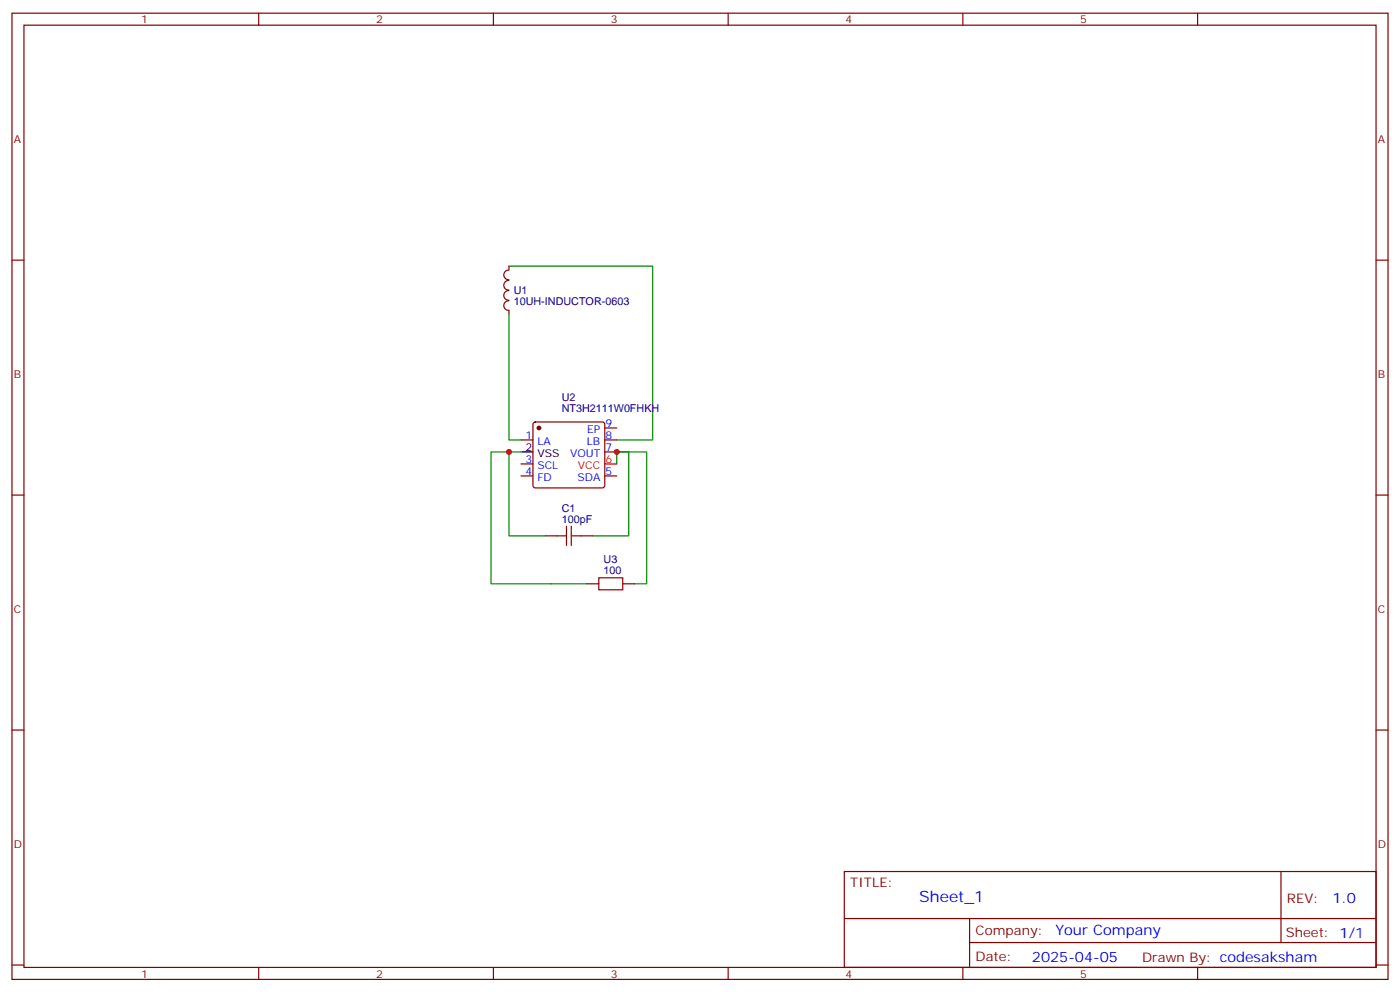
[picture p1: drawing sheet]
<svg xmlns="http://www.w3.org/2000/svg" width="412mm" height="292mm" viewBox="0 0 412 292" stroke-linecap="round" stroke-linejoin="round" font-family="sans-serif">
<g fill="none" stroke="#870000" stroke-width=".35">
<path d="M3.5 3.9h405.4v284.3h-405.4zM7.1 7.4h398.2v277.3h-398.2zM76.2 3.9v3.5M145.3 3.9v3.5M214.5 3.9v3.5M283.6 3.9v3.5M352.8 3.9v3.5M3.5 76.6h3.6M149.9 79.5a1.41 1.41 0 0 0-1.5 1.4 1.41 1.41 0 0 0 1.5 1.4M149.9 78.3v1.1M405.3 76.6h3.6M149.9 85.5a1.41 1.41 0 0 0-1.5 1.4 1.41 1.41 0 0 0 1.5 1.4"/>
<path d="M149.9 82.5a1.41 1.41 0 0 0-1.5 1.4 1.41 1.41 0 0 0 1.5 1.4M149.9 88.5a1.41 1.41 0 0 0-1.5 1.4 1.41 1.41 0 0 0 1.5 1.4M149.9 91.4v1M153.5 129.5h3.5M153.5 136.5h3.5M157.2 124.4l.5-.2h19.7l.5 .2 .3 .5v18l-.3 .5-.5 .2h-19.7l-.5-.3-.2-.4v-18zM178.2 125.9h3.5M178.2 129.5h3.5M178.2 133h3.5M3.5 145.7h3.6M153.5 140.1h3.5M160.5 157.7h3.5"/>
<path d="M171.1 157.7h3.5M178.2 140.1h3.5M405.3 145.7h3.6M172.9 171.8h3.5M183.4 171.8h3.6M3.5 214.8h3.6M405.3 214.8h3.6M248.7 256.5h156.6v28.2h-156.6zM377.3 256.5v20.9M248.7 270.3h156.5M285.6 277.4h119.6M285.6 270.3v14.1"/>
<path d="M3.5 284h3.6M76.2 284.7v3.5M145.3 284.7v3.5M214.5 284.7v3.5M283.6 284.7v3.5M352.8 284.7v3.5M405.3 284h3.6"/>
</g>
<path d="M149.9 78.3h42.4v51.2h-10.6M149.9 92.4v37.1h3.6M149.9 133h3.6M181.7 133h8.8v38.8h-3.5M181.7 136.5v-3.5h3.5v24.7h-10.6M160.5 157.7h-10.6v-24.7h-5.3v38.8h28.3" fill="none" stroke="#008700" stroke-width=".35"/>
<path d="M178.2 136.5h3.5" fill="none" stroke="#f00" stroke-width=".35"/>
<path d="M153.5 133h3.5" fill="none" stroke="#000" stroke-width=".35"/>
<circle cx="158.7" cy="125.9" r=".53" fill="#870000" stroke="#870000" stroke-width=".35"/>
<path d="M164 157.7h2.9M166.9 154.9v5.6M168.3 157.7h2.8M168.3 154.9v5.6M176.4 170h7v3.6h-7z" fill="none" stroke="#a10000" stroke-width=".35"/>
<g fill="#c00">
<circle cx="181.7" cy="133" r=".88"/>
<circle cx="149.9" cy="133" r=".88"/>
</g>
<text font-size="4.6" fill="#00f" x="270.8" y="265.5">Sheet_1</text>
<g font-size="4.2" fill="#00f">
<text x="392.5" y="265.7">1.0</text>
<text x="310.9" y="275.3">Your Company</text>
<text x="304" y="283.1">2025-04-05</text>
</g>
<g font-size="3.9" fill="#800">
<text x="250.5" y="261.1">TITLE:</text>
<text x="379.1" y="265.7">REV:</text>
<text x="287.4" y="275.3">Company:</text>
<text x="378.7" y="275.9">Sheet: 1/1</text>
<text x="287.4" y="282.9">Date:</text>
<text x="336.4" y="283">Drawn By: codesaksham</text>
</g>
<g font-size="3.2" fill="#800">
<text x="41.6" y="6.9">1</text>
<text x="110.8" y="6.9">2</text>
<text x="179.9" y="6.9">3</text>
<text x="249.1" y="6.9">4</text>
<text x="318.2" y="6.9">5</text>
<text x="4.1" y="42">A</text>
<text x="405.9" y="42">A</text>
<text x="4.1" y="111.1">B</text>
<text x="405.9" y="111.1">B</text>
<text x="4.1" y="180.3">C</text>
<text x="405.9" y="180.3">C</text>
<text x="4.1" y="249.4">D</text>
<text x="405.9" y="249.4">D</text>
<text x="41.6" y="287.7">1</text>
<text x="110.8" y="287.7">2</text>
<text x="179.9" y="287.7">3</text>
<text x="249.1" y="287.7">4</text>
<text x="318.2" y="287.7">5</text>
</g>
<g font-size="3.2" fill="#000080">
<text x="151.3" y="89.7">10UH-INDUCTOR-0603</text>
<text x="151.3" y="86.5">U1</text>
<text x="165.5" y="118.1">U2</text>
<text x="165.5" y="121.2">NT3H2111W0FHKH</text>
<text x="165.5" y="153.8">100pF</text>
<text x="165.5" y="150.6">C1</text>
<text x="177.8" y="165.8">U3</text>
<text x="177.8" y="169">100</text>
</g>
<g font-size="3.2" fill="#00f">
<text x="178.3" y="125.6">9</text>
<text x="154.8" y="129.1">1</text>
<text x="158.3" y="130.9">LA</text>
<text x="172.9" y="130.9">LB</text>
<text x="172.9" y="127.4">EP</text>
<text x="178.3" y="129.1">8</text>
<text x="154.8" y="136.2">3</text>
<text x="158.3" y="137.9">SCL</text>
<text x="167.9" y="134.4">VOUT</text>
<text x="178.3" y="132.6">7</text>
<text x="154.8" y="139.7">4</text>
<text x="158.3" y="141.5">FD</text>
<text x="170.1" y="141.5">SDA</text>
<text x="178.3" y="139.7">5</text>
</g>
<g font-size="3.2">
<text x="154.8" y="132.6">2</text>
<text x="158.3" y="134.4">VSS</text>
</g>
<g font-size="3.2" fill="#f00">
<text x="170.2" y="137.9">VCC</text>
<text x="178.3" y="136.2">6</text>
</g>
</svg>
